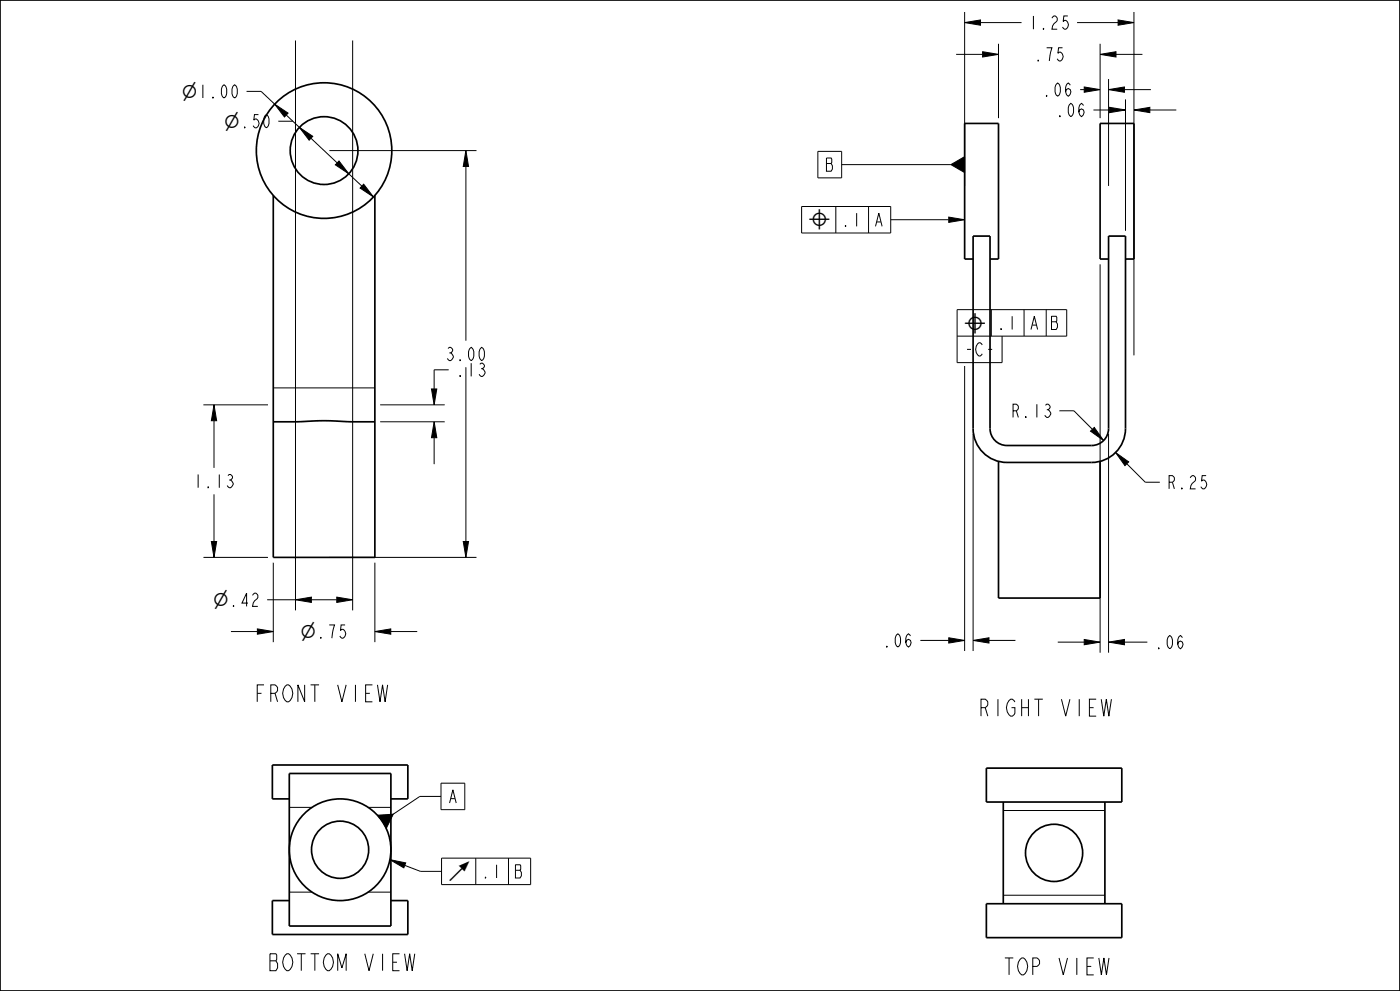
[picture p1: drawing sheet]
<svg xmlns="http://www.w3.org/2000/svg" width="420mm" height="297mm" viewBox="0 0 420 297" stroke-linecap="round" stroke-linejoin="round" font-family="sans-serif">
<g fill="#000">
<path d="M289.4 6.8l4.8-.8v1.6zM294.8 15.5l4.7 .8-4.7 .8zM330 16.3l4.8-.8v1.6zM335.4 6l4.8 .8-4.8 .8zM82.4 31.2l4 2.7-1.1 1.2zM89.8 38.2l4 2.7-1.1 1.1zM325.3 26.1l4.7 .8-4.7 .8zM332.6 26.9l4.7-.8v1.6zM332.9 32.2l4.7 .8-4.7 .8zM340.2 33l4.8-.8v1.6zM101.7 48.2l2.9 3.9-4-2.7zM109.1 55.2l2.9 3.8-4-2.6z"/>
<path d="M139.8 45.1l.8 4.8h-1.6zM285.3 49.3l4.1-2.3v4.7zM284.6 65.1l4.8 .8-4.8 .8zM64.2 121.3l.8 4.8h-1.6zM129.4 116.6h1.6l-.8 4.7zM130.2 126.4l.8 4.8h-1.6zM327.2 129.2l1.1-1.1 2.8 3.9zM334.7 135.6l3.9 2.8-1.1 1.1zM63.4 162.3h1.6l-.8 4.8zM88.6 179.8l4.8-.8v1.5zM101 179l4.8 .8-4.8 .7zM139 162.3h1.6l-.8 4.8z"/>
<path d="M77.2 188.5l4.8 .8-4.8 .8zM112.5 189.3l4.7-.8v1.6zM284.6 191.1l4.8 .8-4.8 .8zM291.9 191.9l4.8-.8v1.6zM325.3 191.6l4.7 .8-4.7 .8zM332.6 192.4l4.7-.8v1.6zM113.2 244.3l4.8-.3-2.1 4.3-1.4-2.4zM117 257.6l4.7 1-.6 1.5z"/>
</g>
<g fill="none" stroke="#000" stroke-width=".3">
<path d="M88.6 12.1v170.8M105.8 12.1v170.8M286.8 16.3h8M289.4 6.8l4.8-.8v1.6zM289.4 3.6v52.1M294.2 6.8h12.3M294.8 15.5l4.7 .8-4.7 .8zM299.5 13.1v22.3M323.1 6.8h12.3M330 16.3l4.8-.8v1.6zM330 13.1v22.3M334.8 16.3h7.9"/>
<path d="M335.4 6l4.8 .8-4.8 .8zM340.2 3.6v102.9M74 27.4h4.3l4.1 3.8M82.4 31.2l4 2.7-1.1 1.2zM83.5 36.3h4.3M85.9 34.5l22.7 21.3M89.8 38.2l4 2.7-1.1 1.1zM324.1 26.9h1.2M325.3 26.1l4.7 .8-4.7 .8zM328 33h4.9M332.6 26.9l4.7-.8v1.6zM332.6 23.7v32"/>
<path d="M332.9 32.2l4.7 .8-4.7 .8zM337.3 26.9h8M337.6 29.8v39.4M340.2 33l4.8-.8v1.6zM345 33h7.9M98.8 45.1h44.1M101.7 48.2l2.9 3.9-4-2.7zM109.1 55.2l2.9 3.8-4-2.6zM139.8 45.1l.8 4.8h-1.6zM139.8 49.9v52.2M245.4 45.4h7.1v7.9h-7.1zM252.5 49.3h32.8"/>
<path d="M285.3 49.3l4.1-2.3v4.7zM240.5 61.9h26.7v7.9h-26.7zM260.6 61.9v7.9M267.2 65.9h17.4M284.6 65.1l4.8 .8-4.8 .8zM330 79.2v116.4M297.4 92.8v7.9M307.2 92.8v7.9M313.9 92.8v7.9M82 116.3h30.5M129.4 116.6h1.6l-.8 4.7zM134.6 110.8h-4.4v5.8"/>
<path d="M139.8 110.1v52.2M287.1 100.7h32.9v-7.9h-32.9v15.9h13.5v-8M289.4 109.7v85.4M61 121.3h19.4M64.2 121.3l.8 4.8h-1.6zM64.2 126.1v14.1M114 126.4h19.4M114 121.3h19.4M130.2 126.4l.8 4.8h-1.6zM130.2 131.2v7.9M291.9 130v65.1M317.8 123.1h4.4l5.5 5.6"/>
<path d="M327.2 129.2l1.1-1.1 2.8 3.9zM332.6 130v65.6M334.7 135.6l3.9 2.8-1.1 1.1zM338 139l5.6 5.5h4.3M64.2 148.2v14.1M61 167.1h19.4M63.4 162.3h1.6l-.8 4.8zM80.1 179.8h8.5M82 168.6v23.9M88.6 179.8l4.8-.8v1.5zM93.4 179.8h7.6M98.8 167.1h44.1"/>
<path d="M101 179l4.8 .8-4.8 .7zM112.5 168.6v23.9M139 162.3h1.6l-.8 4.8zM69.3 189.3h7.9M77.2 188.5l4.8 .8-4.8 .8zM112.5 189.3l4.7-.8v1.6zM117.2 189.3h8M276.1 191.9h8.5M284.6 191.1l4.8 .8-4.8 .8zM291.9 191.9l4.8-.8v1.6zM296.7 191.9h7.9M317.3 192.4h8"/>
<path d="M325.3 191.6l4.7 .8-4.7 .8zM332.6 192.4l4.7-.8v1.6zM337.3 192.4h6.9M132.3 234.7h7.1v8h-7.1zM132.3 238.7h-6.4l-7.9 5.3M86.8 242h6.8M110.5 242h6.8M113.2 244.3l4.8-.3-2.1 4.3-1.4-2.4zM117 257.6l4.7 1-.6 1.5zM121.4 259.3l4.7 1.8h6.4M132.5 257.2h26.7v7.9h-26.7zM152.5 257.2v7.9"/>
<path d="M301 242.9h30.5M86.8 267.4h6.8M110.5 267.4h6.8M301 268.3h30.5"/>
</g>
<g fill="none" stroke="#000" stroke-width=".51">
<path d="M0 0h420v297h-420zM82 58.6v108.5h30.5v-108.5M291.9 70.8h5.1v57.6a5.1 5.1 0 0 0 5.1 5.1h25.4a5.1 5.1 0 0 0 5.1-5.1v-57.6h5v57.6a10.2 10.2 0 0 1-10.1 10.2h-25.4a10.2 10.2 0 0 1-10.2-10.2zM291.9 77.6h-2.5v-40.6h10.1v40.6h-2.5M332.6 77.6h-2.6v-40.6h10.2v40.6h-2.6M82 126.4h8.7a98.2 98.2 0 0 1 14.9 0h6.9M299.5 138.3v40.9h30.5v-40.9M86.8 231.8h30.5v45.7h-30.5zM86.8 239.4h-5.1v-10.1h40.7v10.1h-5.1M295.9 230.2h40.6v10.2h-40.6zM301 240.4v30.4M331.5 240.4v30.4"/>
<path d="M86.8 269.9h-5.1v10.2h40.7v-10.2h-5.1M295.9 270.8h40.6v10.2h-40.6z"/>
<circle cx="97.2" cy="45.1" r="20.3"/>
<circle cx="97.2" cy="45.1" r="10.2"/>
<circle cx="102" cy="254.7" r="15.2"/>
<circle cx="102" cy="254.7" r="8.6"/>
<circle cx="316.2" cy="255.6" r="8.6"/>
</g>
<g font-size="6.6">
<text x="76.2" y="210.3">FRONT VIEW</text>
<text x="293.3" y="214.6">RIGHT VIEW</text>
<text x="80.2" y="290.9">BOTTOM VIEW</text>
<text x="300.7" y="292.2">TOP VIEW</text>
</g>
<g font-size="5.5">
<text x="54.6" y="29.4">⌀1.00</text>
<text x="54.6" y="29.4">⌀</text>
<text x="67.3" y="38.3">⌀.50</text>
<text x="67.3" y="38.3">⌀</text>
<text x="242.5" y="67.8">⌖</text>
<text x="289.1" y="98.8">⌖</text>
<text x="63.9" y="181.7">⌀.42</text>
<text x="63.9" y="181.7">⌀</text>
<text x="90.1" y="191.3">⌀.75</text>
<text x="90.1" y="191.3">⌀</text>
<text x="134.4" y="263.1">↗</text>
</g>
<g font-size="5.2">
<text x="308.4" y="8.8">1.25</text>
<text x="310" y="18.3">.75</text>
<text x="312.5" y="28.8">.06</text>
<text x="316.5" y="34.9">.06</text>
<text x="247.3" y="51.3">B</text>
<text x="252.2" y="67.8">.1</text>
<text x="262.1" y="67.8">A</text>
<text x="298.9" y="98.8">.1</text>
<text x="308.7" y="98.8">A</text>
<text x="314.9" y="98.8">B</text>
<text x="289.1" y="106.7">-C-</text>
<text x="133.4" y="108.1">3.00</text>
<text x="136.6" y="112.8">.13</text>
<text x="303.1" y="125.1">R.13</text>
<text x="57.9" y="146.2">1.13</text>
<text x="349.9" y="146.5">R.25</text>
<text x="264.6" y="193.9">.06</text>
<text x="346.2" y="194.4">.06</text>
<text x="134.3" y="240.7">A</text>
<text x="144.2" y="263.1">.1</text>
<text x="154" y="263.1">B</text>
</g>
</svg>
